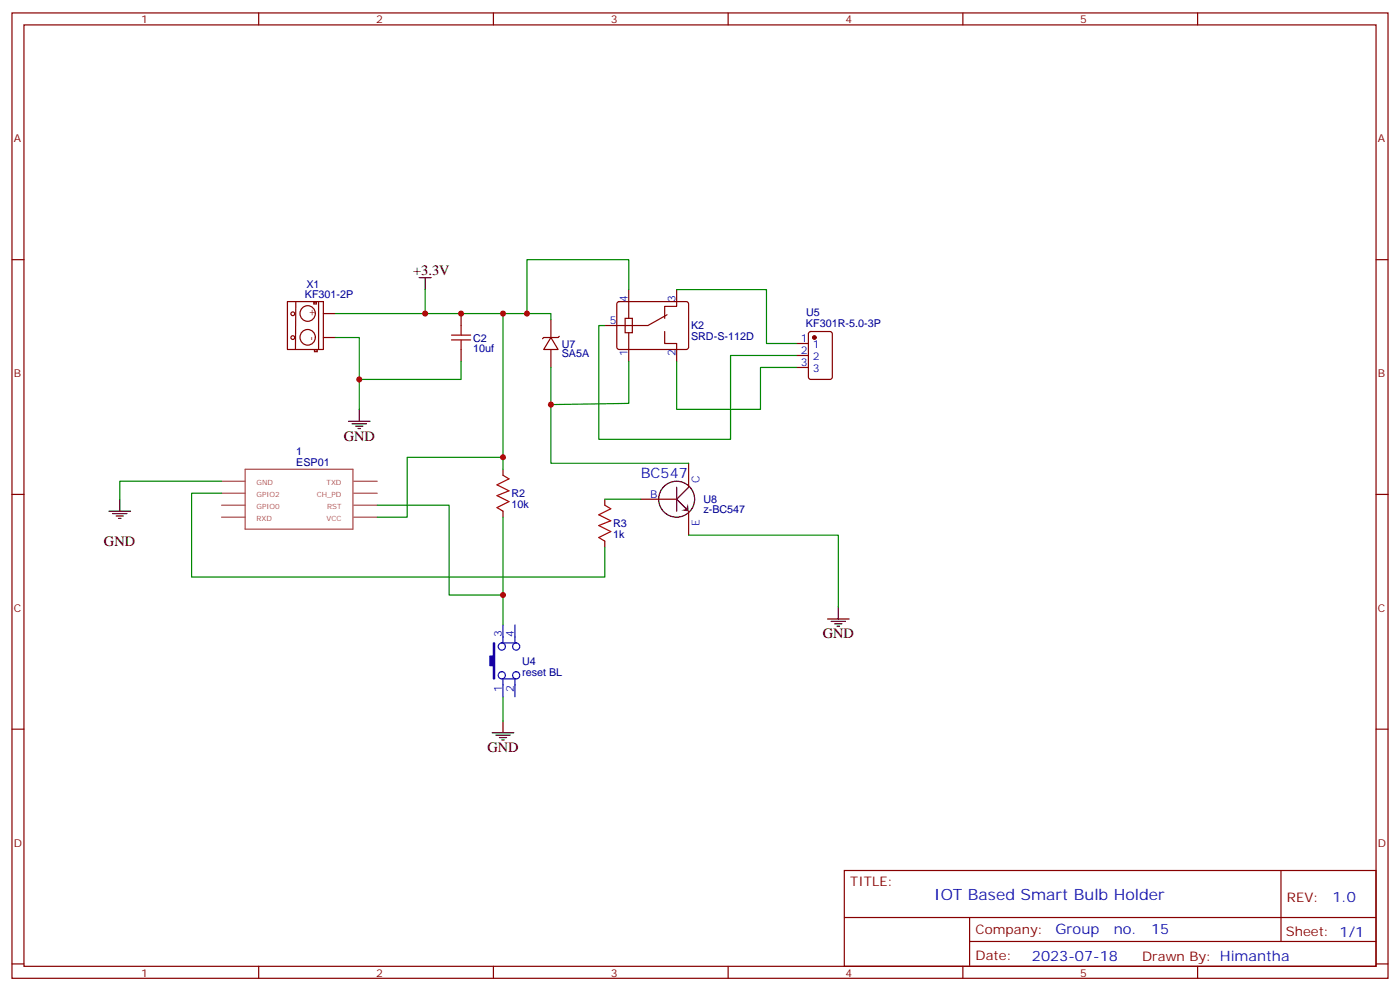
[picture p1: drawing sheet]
<svg xmlns="http://www.w3.org/2000/svg" width="412mm" height="292mm" viewBox="0 0 412 292" stroke-linecap="round" stroke-linejoin="round" font-family="sans-serif">
<g fill="none" stroke="#870000" stroke-width=".35">
<path d="M3.5 3.8h405.4v284.3h-405.4zM7.1 7.3h398.2v277.3h-398.2zM76.2 3.8v3.5M145.3 3.8v3.5M214.5 3.8v3.5M283.6 3.8v3.5M352.8 3.8v3.5M3.5 76.5h3.6M405.3 76.5h3.6M84.7 88.8h10.5v14.1h-10.5zM87.1 88.8l-.1 14.1M92.4 89h.8v.5h-.8z"/>
<path d="M93.8 88.8v14.1M162.3 99.4l2.1 3.5h-4.2zM162.3 94.1v5.3M164.7 99.1l-.3 .3h-4.2l-.4 .4M181.9 89l.5-.2 20 .1 .4 .6v13l-.7 .4h-20l-.4-.7v-12.7zM184.1 93.8h2.2v4.2h-2.2zM185.2 85.3v8.5M185.2 98v8.5M195.8 97.6v3.6h3.5v5.3M196.5 92.7l-5.6 3.2h-12.7M199.3 85.3v4.9h-3.5v3.6M238.4 97.9l.4-.3h5.7l.6 .5 .1 13-.5 .6-5.9 .1-.6-.5-.1-12.9z"/>
<path d="M92.6 103h.8v.6h-.8zM162.3 102.9v5.3M234.6 101.2h3.5M234.6 104.7h3.5M234.6 108.2h3.5M202.8 136.5v7M3.5 145.6h3.6M188.7 147h10.6M202.8 150.6v7M405.3 145.6h3.6M3.5 214.8h3.6M405.3 214.8h3.6"/>
<path d="M248.7 256.4h156.6v28.2h-156.6zM377.3 256.4v20.9M248.7 270.2h156.5M285.6 277.3h119.6M285.6 270.2v14.2M3.5 283.9h3.6M76.2 284.6v3.5M145.3 284.6v3.5M214.5 284.6v3.5M283.6 284.6v3.5M352.8 284.6v3.5M405.3 283.9h3.6"/>
<circle cx="86.3" cy="99.4" r=".56"/>
<circle cx="86.3" cy="92.4" r=".56"/>
<circle cx="90.6" cy="92.3" r="2.28"/>
<circle cx="90.6" cy="99.4" r="2.28"/>
</g>
<path d="M95.2 99.4h3.6M95.2 92.4h3.6" fill="none" stroke="#800000" stroke-width=".35"/>
<path d="M72.2 138.2h31.8v17.7h-31.8zM65.3 141.7h6.9M65.3 145.3h6.9M65.3 148.8h6.9M65.3 152.3h6.9M104.2 141.7h6.9M104.2 145.3h6.9M104.2 148.8h6.9M104.2 152.3h6.9" fill="none" stroke="#a64a4a" stroke-width=".35"/>
<g fill="none" stroke="#00f" stroke-width=".35">
<path d="M147.8 189.4h4.2M147.8 200h4.2M148.2 184.1v5.3M148.2 200v5.2M151.7 184.1v5.3M151.7 200v5.2"/>
<circle cx="147.8" cy="190.4" r="1.06"/>
<circle cx="147.8" cy="198.9" r="1.06"/>
<circle cx="152" cy="190.4" r="1.06"/>
<circle cx="152" cy="198.9" r="1.06"/>
</g>
<path d="M145.3 189.4h.4v10.6h-.4v-3.9h-1v-2.8h1z" fill="#00f" stroke="#00f" stroke-width=".35"/>
<circle cx="239.9" cy="99.4" r=".53" fill="#870000" stroke="#870000" stroke-width=".35"/>
<g fill="none" stroke="#000" stroke-width=".35">
<path d="M123.5 81.8h3.5M125.2 81.8v3.5M102.7 124.1h6.3M103.7 124.8h4.2M104.8 125.5h2.1M105.5 126.2h.7M105.8 120.6v3.5M32.1 150.6h6.4M33.2 151.3h4.2M34.2 152h2.1M34.9 152.7h.7M35.3 147v3.6"/>
<path d="M199.3 143.5v7.1M145 215.8h6.3M146 216.5h4.3M147.1 217.2h2.1M147.8 217.9h.7M148.2 212.3v3.5"/>
<circle cx="199.3" cy="147" r="5.3"/>
</g>
<path d="M98.8 99.4h7v21.2M65.3 141.7h-30v5.3" fill="none" stroke="#008700" stroke-width=".35"/>
<path d="M202.6 148.4l.3 2.2-2.3-.2 1.5-.5z" fill="#333"/>
<path d="M202.8 143.5l-3.5 3.5 2.8 2.9M246.9 178.8v3.5M243.8 182.3h6.3M244.8 183h4.3M245.9 183.7h2.1M246.6 184.4h.7" fill="none" stroke="#000" stroke-width=".35"/>
<path d="M133 98.7h5.6M135.8 95.9v2.8M133 100.1h5.6M135.8 100.1v2.8M148.2 140l1.7 1-3.5 1.8 3.5 1.8-3.5 1.4 3.5 1.7-3.5 1.8 1.8 1.1M178.2 148.8l1.7 1.1-3.5 1.7 3.5 1.8-3.5 1.4 3.5 1.8-3.5 1.7 1.8 1.1" fill="none" stroke="#a10000" stroke-width=".35"/>
<path d="M135.8 92.4v3.5M135.8 102.9v3.6M148.2 138.2v1.8M148.2 150.6v1.7M178.2 147v1.8M178.2 159.4v1.7" fill="none" stroke="#870000" stroke-width=".35"/>
<g fill="none" stroke="#008700" stroke-width=".35">
<path d="M98.8 92.4h63.5v1.7M125.2 85.3v7.1M148.2 92.4v45.8M178.2 95.9h-1.8v33.5h38.8v-24.7h19.4M185.2 85.3v-8.8h-30v15.9M199.3 85.3h26.5v15.9h8.8M135.8 106.5v5.3h-30M162.3 108.2v28.3h40.5M185.2 106.5v12.3l-22.9 .4M199.3 106.5v14.1h24.7v-12.4h10.6M148.2 134.7h-28.3v17.6h-8.8M65.3 145.3h-8.9v24.7h121.8v-8.9"/>
<path d="M111.1 148.8h21.2v26.5h15.9M148.2 152.3v31.8M178.2 147h10.5M202.8 157.6h44.1v21.2M148.2 205.2v7.1"/>
</g>
<g fill="#c00">
<circle cx="148.2" cy="175.3" r=".88"/>
<circle cx="148.2" cy="134.7" r=".88"/>
<circle cx="162.3" cy="119.2" r=".88"/>
<circle cx="135.8" cy="92.4" r=".88"/>
<circle cx="125.2" cy="92.4" r=".88"/>
<circle cx="105.8" cy="111.8" r=".88"/>
<circle cx="148.2" cy="92.4" r=".88"/>
<circle cx="155.2" cy="92.4" r=".88"/>
</g>
<text font-size="4.6" fill="#00f" x="275.2" y="265.2">IOT Based Smart Bulb Holder</text>
<g font-size="4.2">
<text x="121.7" y="81.1">+3.3V</text>
<text x="101.2" y="129.8">GND</text>
<text x="30.6" y="160.8">GND</text>
<text x="242.4" y="188">GND</text>
<text x="143.6" y="221.5">GND</text>
</g>
<g font-size="4.2" fill="#00f">
<text x="188.7" y="140.9">BC547</text>
<text x="392.5" y="265.7">1.0</text>
<text x="310.9" y="275.2">Group</text>
<text x="328.1" y="275.2">no.</text>
<text x="339.1" y="275.2">15</text>
<text x="304" y="283">2023-07-18</text>
</g>
<g font-size="3.9" fill="#800">
<text x="250.5" y="261">TITLE:</text>
<text x="379.1" y="265.7">REV:</text>
<text x="287.4" y="275.2">Company:</text>
<text x="378.7" y="275.8">Sheet: 1/1</text>
<text x="287.4" y="282.9">Date:</text>
<text x="336.4" y="282.9">Drawn By: Himantha</text>
</g>
<g font-size="3.2" fill="#800">
<text x="41.6" y="6.8">1</text>
<text x="110.8" y="6.8">2</text>
<text x="179.9" y="6.8">3</text>
<text x="249.1" y="6.8">4</text>
<text x="318.2" y="6.8">5</text>
<text x="4.1" y="41.9">A</text>
<text x="405.9" y="41.9">A</text>
<text x="92.8" y="93.3" transform="rotate(-90 92.8 93.3)">+</text>
<text x="92.7" y="100.5" transform="rotate(-90 92.7 100.5)">-</text>
<text x="4.1" y="111.1">B</text>
<text x="405.9" y="111.1">B</text>
<text x="4.1" y="180.2">C</text>
<text x="405.9" y="180.2">C</text>
<text x="4.1" y="249.3">D</text>
<text x="405.9" y="249.3">D</text>
<text x="41.6" y="287.6">1</text>
<text x="110.8" y="287.6">2</text>
<text x="179.9" y="287.6">3</text>
<text x="249.1" y="287.6">4</text>
<text x="318.2" y="287.6">5</text>
</g>
<g font-size="3.2" fill="#000080">
<text x="89.8" y="87.8">KF301-2P</text>
<text x="90.3" y="84.8">X1</text>
<text x="237.4" y="93.2">U5</text>
<text x="139.4" y="100.6">C2</text>
<text x="203.6" y="100.1">SRD-S-112D</text>
<text x="203.6" y="96.9">K2</text>
<text x="237.4" y="96.4">KF301R-5.0-3P</text>
<text x="139.3" y="103.7">10uf</text>
<text x="165.5" y="105.3">SA5A</text>
<text x="165.5" y="102.4">U7</text>
<text x="87.3" y="137.2">ESP01</text>
<text x="87.3" y="134">1</text>
<text x="150.6" y="149.5">10k</text>
<text x="150.6" y="146.3">R2</text>
<text x="207.2" y="148.2">U8</text>
<text x="180.6" y="155.2">R3</text>
<text x="207.2" y="151.2">z-BC547</text>
<text x="180.6" y="158.3">1k</text>
<text x="153.8" y="195.8">U4</text>
<text x="153.8" y="199">reset BL</text>
</g>
<g font-size="3.2" fill="#00f">
<text x="184.9" y="88.8" transform="rotate(-90 184.9 88.8)">4</text>
<text x="199" y="88.8" transform="rotate(-90 199 88.8)">3</text>
<text x="179.7" y="95.5">5</text>
<text x="235.9" y="100.8">1</text>
<text x="184.9" y="105" transform="rotate(-90 184.9 105)">1</text>
<text x="199" y="105" transform="rotate(-90 199 105)">2</text>
<text x="235.9" y="104.4">2</text>
<text x="235.9" y="107.9">3</text>
<text x="239.4" y="102.6">1</text>
<text x="239.4" y="106.1">2</text>
<text x="239.4" y="109.6">3</text>
<text x="206" y="142.2" transform="rotate(-90 206 142.2)">C</text>
<text x="191.6" y="146.7">B</text>
<text x="206" y="154.8" transform="rotate(-90 206 154.8)">E</text>
<text x="147.8" y="187.6" transform="rotate(-90 147.8 187.6)">3</text>
<text x="151.3" y="187.6" transform="rotate(-90 151.3 187.6)">4</text>
<text x="147.8" y="203.7" transform="rotate(-90 147.8 203.7)">1</text>
<text x="151.3" y="203.7" transform="rotate(-90 151.3 203.7)">2</text>
</g>
<g font-size="2.1" fill="#a54b4b">
<text x="75.6" y="142.8">GND</text>
<text x="96.2" y="142.8">TXD</text>
<text x="75.6" y="146.3">GPIO2</text>
<text x="75.6" y="149.8">GPIO0</text>
<text x="93.3" y="146.3">CH_PD</text>
<text x="96.4" y="149.8">RST</text>
<text x="75.6" y="153.4">RXD</text>
<text x="96.2" y="153.4">VCC</text>
</g>
</svg>
